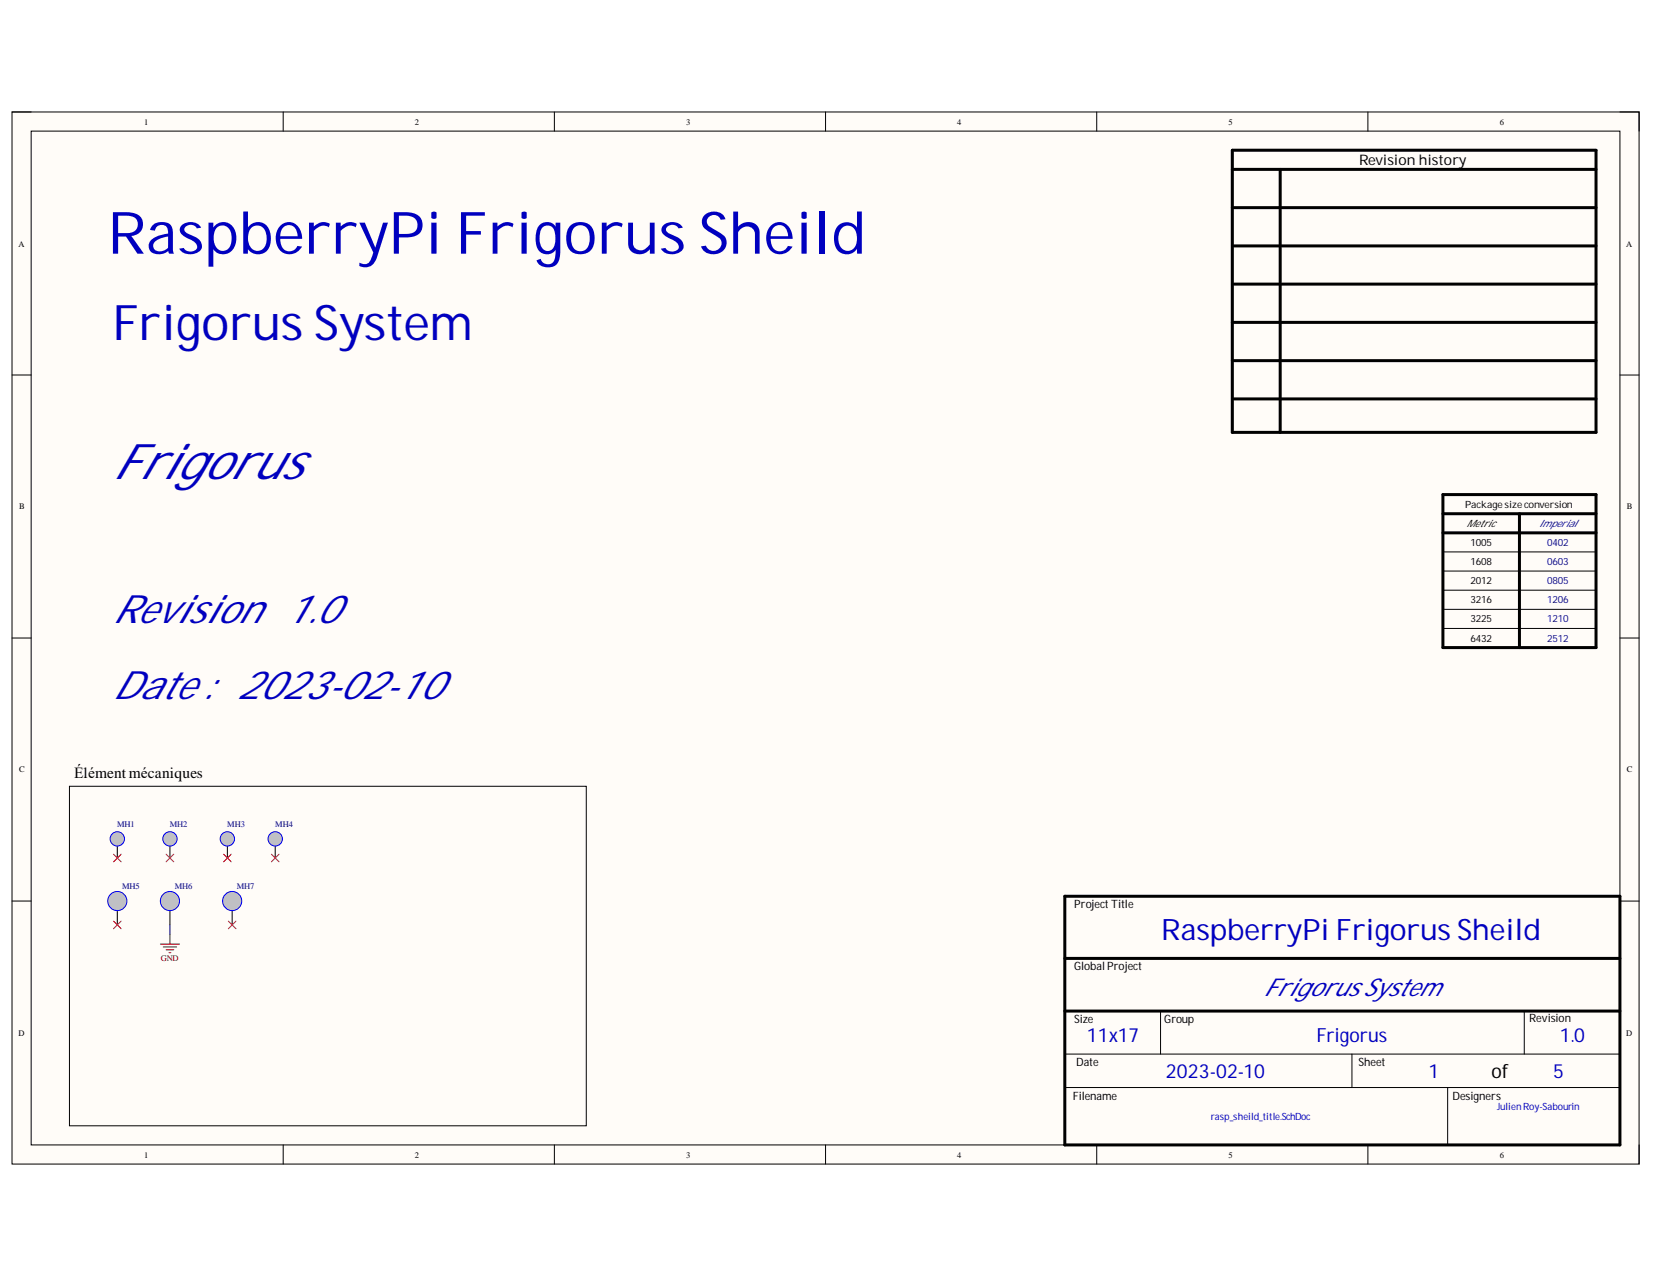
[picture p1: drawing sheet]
<svg xmlns="http://www.w3.org/2000/svg" width="279mm" height="216mm" viewBox="0 0 279 216" stroke-linecap="round" stroke-linejoin="round" font-family="sans-serif">
<path d="M2 18.9h274.9v177.8h-274.9z" fill-rule="evenodd" fill="#fffcf8"/>
<path d="M2 18.9h274.9v177.8h-274.9z" fill="none" stroke="#000" stroke-width=".17"/>
<path d="M5.3 22.1h268.3v171.3h-268.3z" fill-rule="evenodd" fill="#fffcf8"/>
<g fill="none" stroke="#000" stroke-width=".17">
<path d="M2 18.9h3.3M47.8 18.9v3.2M93.6 18.9v3.2M139.5 18.9v3.2M185.3 18.9v3.2M231.1 18.9v3.2M273.6 18.9h3.3v3.2M5.3 22.1h268.3v171.3h-268.3zM2 63.4h3.3M273.6 63.4h3.3M243.7 93.2h25.9M243.7 96.5h25.9"/>
<path d="M243.7 99.7h25.9M2 107.8h3.3M243.7 102.9h25.9M243.7 106.2h25.9M273.6 107.8h3.3M11.7 132.8h87.3v57.4h-87.3zM2 152.2h3.3M19.8 141.7v3.2M273.6 152.2h3.3M179.9 178.1h93.7M196 170.8v7.3M228.4 178.1v5.6"/>
<path d="M257.5 170.8v7.3M47.8 193.4v3.3M93.6 193.4v3.3M139.5 193.4v3.3M179.9 183.7h93.7M185.3 193.4v3.3M231.1 193.4v3.3M244.5 183.7v9.7M276.9 193.4v3.3"/>
</g>
<g fill="none" stroke="#000" stroke-width=".51">
<path d="M208.2 25.4h61.4v47.6h-61.4zM208.2 28.6h61.4M208.2 35.1h61.4M216.3 28.6v44.4M208.2 41.5h61.4M208.2 48h61.4M208.2 54.5h61.4M208.2 60.9h61.4M208.2 67.4h61.4M243.7 83.6h25.9v25.8h-25.9zM243.7 86.8h25.9M243.7 90h25.9"/>
<path d="M256.7 86.8v22.6M179.9 151.4h93.7v42h-93.7zM179.9 170.8h93.7M179.9 161.9h93.7"/>
</g>
<circle cx="19.8" cy="141.7" r="1.21" fill="#c0c0c0"/>
<circle cx="19.8" cy="141.7" r="1.21" fill="none" stroke="#00f" stroke-width=".17"/>
<path d="M28.7 141.7v3.2" fill="none" stroke="#000" stroke-width=".17"/>
<circle cx="28.7" cy="141.7" r="1.21" fill="#c0c0c0"/>
<circle cx="28.7" cy="141.7" r="1.21" fill="none" stroke="#00f" stroke-width=".17"/>
<path d="M38.4 141.7v3.2" fill="none" stroke="#000" stroke-width=".17"/>
<circle cx="38.4" cy="141.7" r="1.21" fill="#c0c0c0"/>
<circle cx="38.4" cy="141.7" r="1.21" fill="none" stroke="#00f" stroke-width=".17"/>
<path d="M46.5 141.7v3.2" fill="none" stroke="#000" stroke-width=".17"/>
<circle cx="46.5" cy="141.7" r="1.21" fill="#c0c0c0"/>
<circle cx="46.5" cy="141.7" r="1.21" fill="none" stroke="#00f" stroke-width=".17"/>
<path d="M19.2 144.3l1.3 1.3M20.5 144.3l-1.3 1.3M28.1 144.3l1.3 1.3M29.4 144.3l-1.3 1.3M37.8 144.3l1.3 1.3M39.1 144.3l-1.3 1.3M45.8 144.3l1.3 1.3M47.1 144.3l-1.3 1.3" fill="none" stroke="#f00" stroke-width=".17"/>
<path d="M19.8 153v3.3" fill="none" stroke="#000" stroke-width=".17"/>
<circle cx="19.8" cy="152.2" r="1.62" fill="#c0c0c0"/>
<circle cx="19.8" cy="152.2" r="1.62" fill="none" stroke="#00f" stroke-width=".17"/>
<path d="M28.7 153v3.3" fill="none" stroke="#000" stroke-width=".17"/>
<circle cx="28.7" cy="152.2" r="1.62" fill="#c0c0c0"/>
<circle cx="28.7" cy="152.2" r="1.62" fill="none" stroke="#00f" stroke-width=".17"/>
<path d="M39.2 153v3.3" fill="none" stroke="#000" stroke-width=".17"/>
<circle cx="39.2" cy="152.2" r="1.62" fill="#c0c0c0"/>
<circle cx="39.2" cy="152.2" r="1.62" fill="none" stroke="#00f" stroke-width=".17"/>
<path d="M27.1 159.5h3.2M27.6 160h2.2M28.7 157.9v1.6M28.1 160.5h1.3M28.5 160.9h.4" fill="none" stroke="#800000" stroke-width=".17"/>
<path d="M28.7 156.3v1.6" fill="none" stroke="#000080" stroke-width=".17"/>
<path d="M19.2 155.6l1.3 1.3M20.5 155.6l-1.3 1.3M38.6 155.6l1.3 1.3M39.9 155.6l-1.3 1.3" fill="none" stroke="#f00" stroke-width=".17"/>
<text font-size="9.9" fill="#0000bf" x="18.2" y="42.9">RaspberryPi Frigorus Sheild</text>
<g font-size="8.3" fill="#0000bf">
<text x="19" y="57.5">Frigorus System</text>
<text x="19" y="80.9">Frigorus</text>
</g>
<g font-size="6.6" fill="#0000bf">
<text x="19" y="105.2">Revision 1.0</text>
<text x="19" y="118.1">Date : 2023-02-10</text>
</g>
<text font-size="5" fill="#0000bf" x="196.2" y="158.9">RaspberryPi Frigorus Sheild</text>
<text font-size="4.1" fill="#0000bf" x="213.4" y="168.3">Frigorus System</text>
<g font-size="3.3" fill="#0000bf">
<text x="183.6" y="176">11x17</text>
<text x="222.4" y="176">Frigorus</text>
<text x="263.5" y="176">1.0</text>
<text x="196.9" y="182.1">2023-02-10</text>
<text x="241.3" y="182.1">1</text>
<text x="262.4" y="182.1">5</text>
</g>
<text font-size="3.3" x="252" y="182.1">of</text>
<text font-size="2.6" x="12.5" y="131.5">Élément mécaniques</text>
<text font-size="2.5" x="229.6" y="27.9">Revision history</text>
<g font-size="1.9">
<text x="181.5" y="153.4">ProjectTitle</text>
<text x="181.5" y="163.9">GlobalProject</text>
<text x="181.5" y="172.8">Size</text>
<text x="196.7" y="172.8">Group</text>
<text x="258.3" y="172.7">Revision</text>
<text x="181.2" y="185.8">Filename</text>
<text x="181.8" y="180.1">Date</text>
<text x="229.5" y="180.1">Sheet</text>
<text x="245.4" y="185.8">Designers</text>
</g>
<g font-size="1.7">
<text x="247.5" y="85.8">Packagesizeconversion</text>
<text x="247.7" y="89">Metric</text>
<text x="248.4" y="92.2">1005</text>
<text x="248.4" y="95.5">1608</text>
<text x="248.4" y="98.7">2012</text>
<text x="248.4" y="101.9">3216</text>
<text x="248.4" y="105.1">3225</text>
<text x="248.4" y="108.4">6432</text>
</g>
<g font-size="1.7" fill="#0c0087">
<text x="259.9" y="89">Imperial</text>
<text x="261.4" y="92.2">0402</text>
<text x="261.4" y="95.5">0603</text>
<text x="261.4" y="98.7">0805</text>
<text x="261.4" y="101.9">1206</text>
<text x="261.4" y="105.1">1210</text>
<text x="261.4" y="108.4">2512</text>
</g>
<g font-size="1.7" fill="#0000bf">
<text x="204.5" y="189.2">rasp_sheild_title.SchDoc</text>
<text x="252.9" y="187.5">JulienRoy-Sabourin</text>
</g>
<g font-size="1.4">
<text x="24.4" y="21.1">1</text>
<text x="70.1" y="21.1">2</text>
<text x="115.9" y="21.1">3</text>
<text x="161.7" y="21.1">4</text>
<text x="207.5" y="21.1">5</text>
<text x="253.3" y="21.1">6</text>
<text x="3.1" y="41.7">A</text>
<text x="274.7" y="41.7">A</text>
<text x="3.2" y="86">B</text>
<text x="274.8" y="86">B</text>
<text x="3.2" y="130.5">C</text>
<text x="274.8" y="130.5">C</text>
<text x="3.1" y="174.9">D</text>
<text x="274.7" y="174.9">D</text>
<text x="24.4" y="195.6">1</text>
<text x="70.1" y="195.6">2</text>
<text x="115.9" y="195.6">3</text>
<text x="161.7" y="195.6">4</text>
<text x="207.5" y="195.6">5</text>
<text x="253.3" y="195.6">6</text>
</g>
<g font-size="1.4" fill="#000080">
<text x="19.8" y="139.8">MH1</text>
<text x="28.7" y="139.8">MH2</text>
<text x="38.4" y="139.8">MH3</text>
<text x="46.5" y="139.8">MH4</text>
<text x="20.6" y="150.3">MH5</text>
<text x="29.5" y="150.3">MH6</text>
<text x="40" y="150.3">MH7</text>
</g>
<text font-size="1.4" fill="#800000" x="27.1" y="162.4">GND</text>
</svg>
